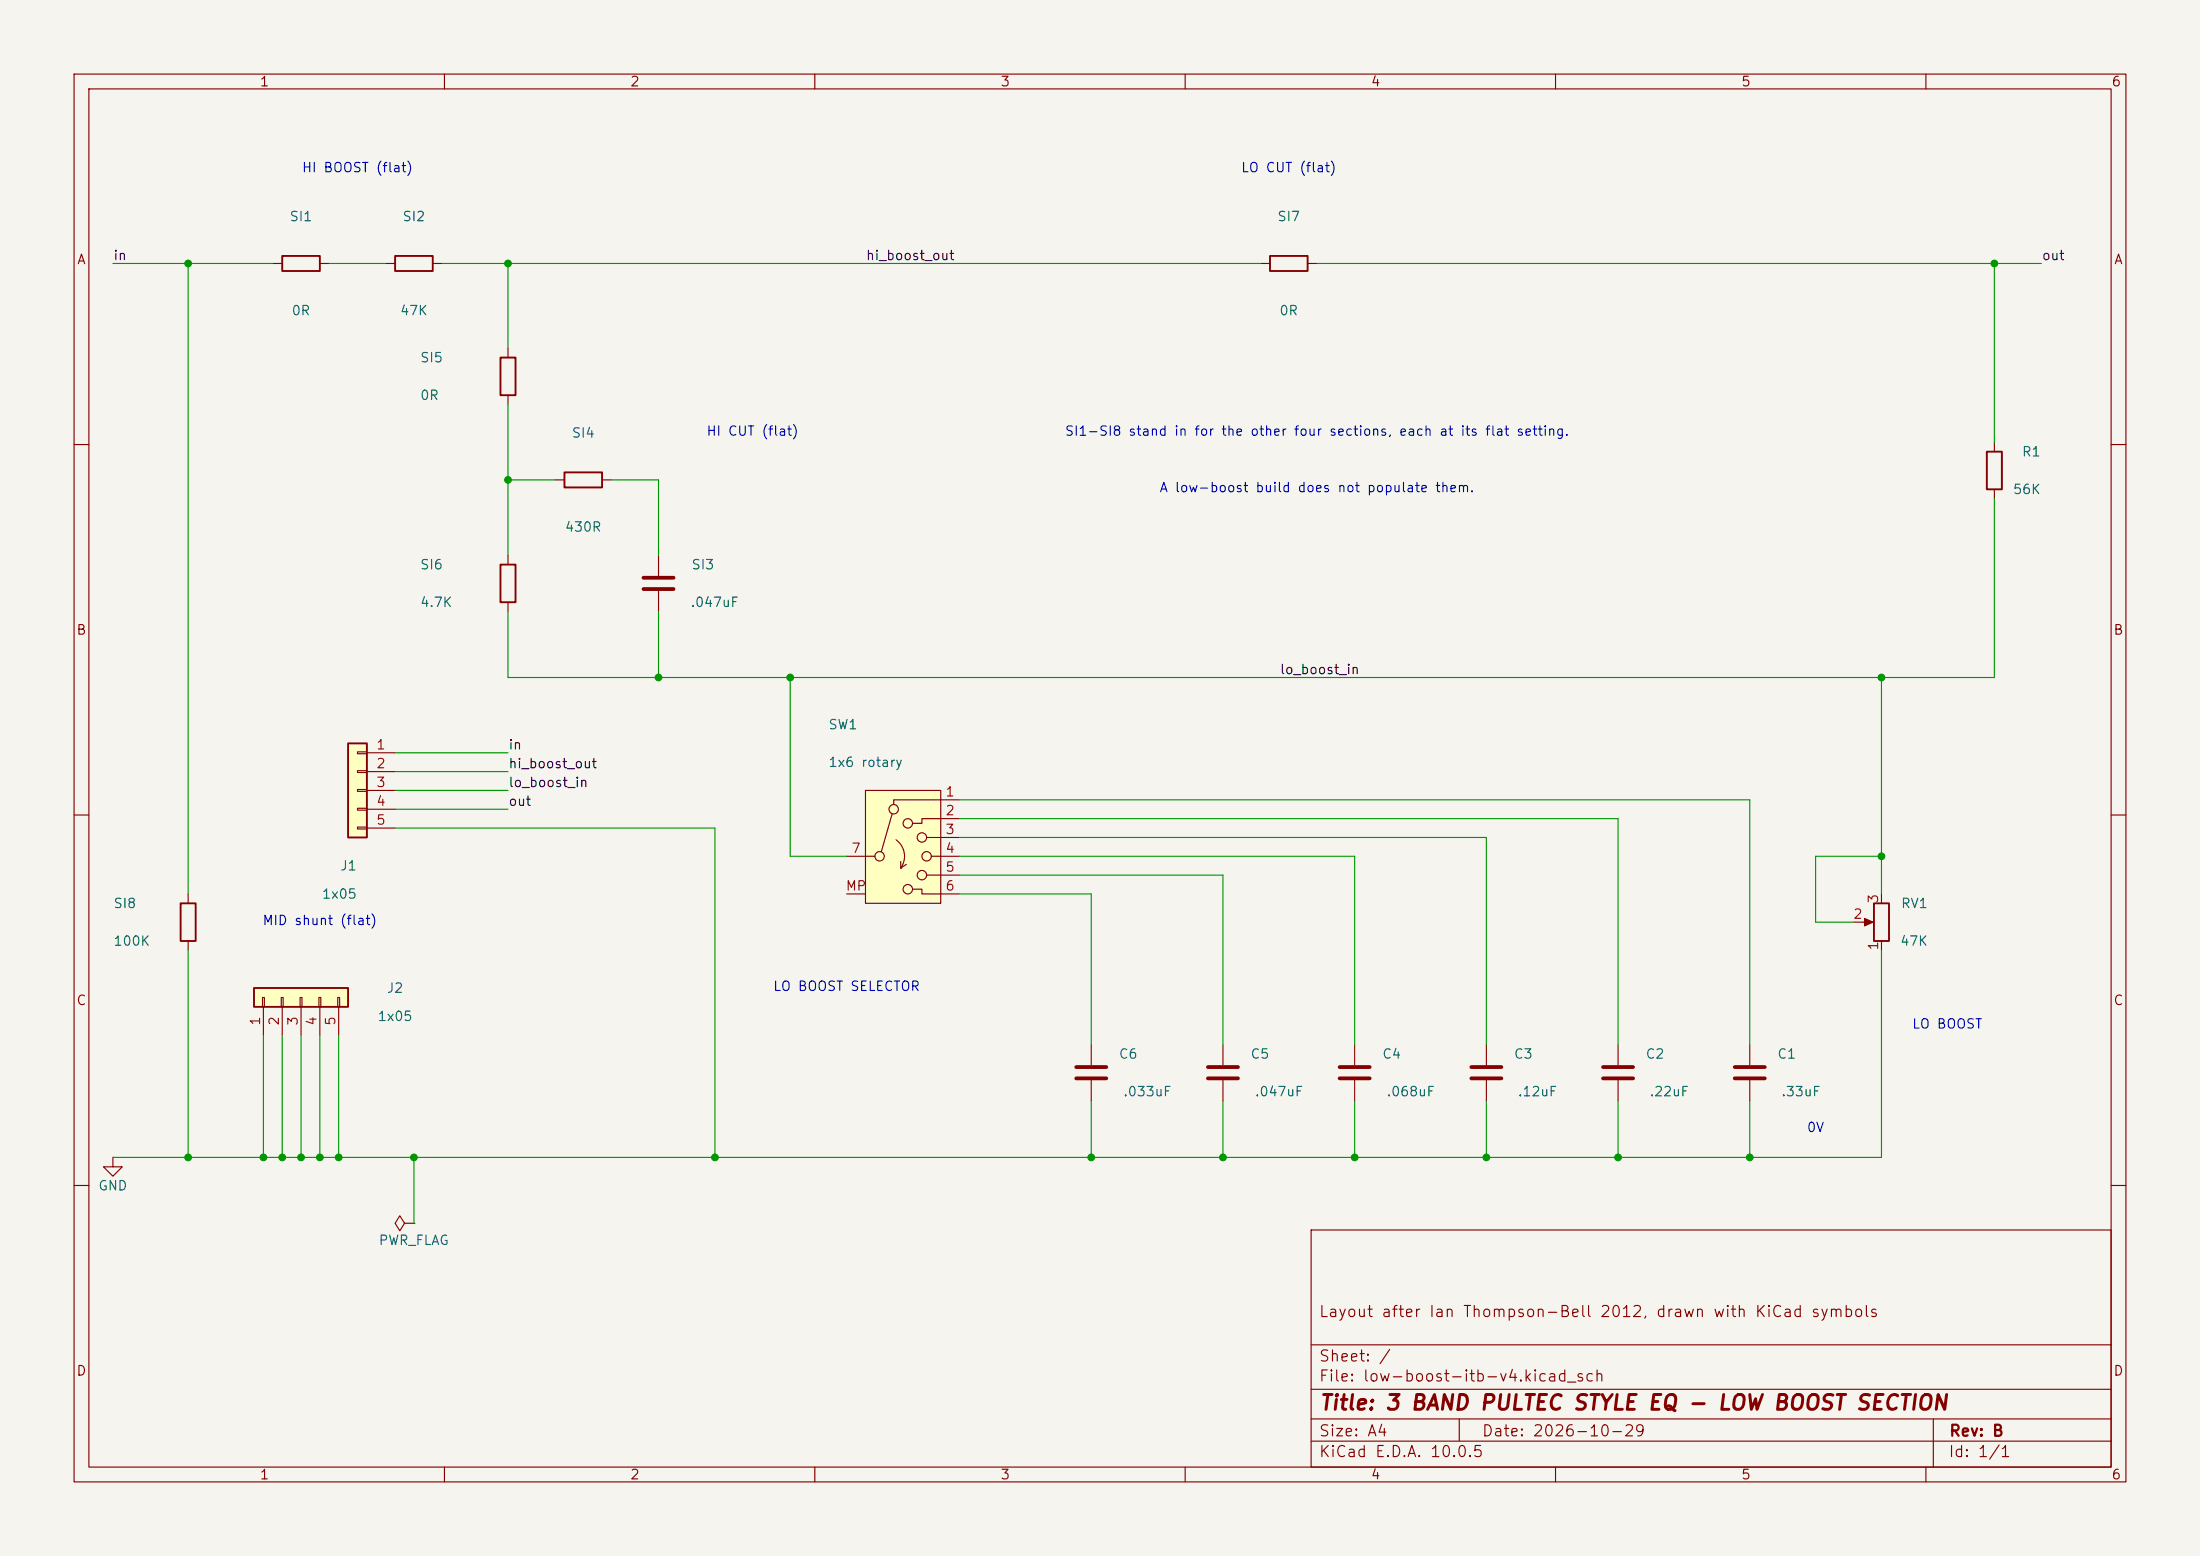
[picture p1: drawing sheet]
(kicad_sch
 (version 20231120)
 (generator "eeschema")
 (generator_version "8.0")
 (paper "A4")
 (title_block
  (title "3 BAND PULTEC STYLE EQ - LOW BOOST SECTION")
  (date "2026-10-29")
  (rev "B")
  (comment 1 "Layout after Ian Thompson-Bell 2012, drawn with KiCad symbols"))
 (lib_symbols
  (symbol "Device:R"
  (pin_numbers (hide yes))
  (pin_names
   (offset 0))
  (exclude_from_sim no)
  (in_bom yes)
  (on_board yes)
  (in_pos_files yes)
  (duplicate_pin_numbers_are_jumpers no)
  (property "Reference" "R" (at 2.032 0 90) (show_name no) (do_not_autoplace no) (effects (font (size 1.27 1.27))))
  (property "Value" "R" (at 0 0 90) (show_name no) (do_not_autoplace no) (effects (font (size 1.27 1.27))))
  (property "Footprint" "" (at -1.778 0 90) (show_name no) (do_not_autoplace no) (hide yes) (effects (font (size 1.27 1.27))))
  (property "Datasheet" "" (at 0 0 0) (show_name no) (do_not_autoplace no) (hide yes) (effects (font (size 1.27 1.27))))
  (property "Description" "Resistor" (at 0 0 0) (show_name no) (do_not_autoplace no) (hide yes) (effects (font (size 1.27 1.27))))
  (symbol "R_0_1"
   (rectangle (start -1.016 -2.54) (end 1.016 2.54) (stroke (width 0.254) (type default)) (fill (type none))))
  (symbol "R_1_1"
   (pin passive line (at 0 3.81 270) (length 1.27) (name "" (effects (font (size 1.27 1.27)))) (number "1" (effects (font (size 1.27 1.27)))))
   (pin passive line (at 0 -3.81 90) (length 1.27) (name "" (effects (font (size 1.27 1.27)))) (number "2" (effects (font (size 1.27 1.27))))))
  (embedded_fonts no))
  (symbol "Device:C"
  (pin_numbers (hide yes))
  (pin_names
   (offset 0.254))
  (exclude_from_sim no)
  (in_bom yes)
  (on_board yes)
  (in_pos_files yes)
  (duplicate_pin_numbers_are_jumpers no)
  (property "Reference" "C" (at 0.635 2.54 0) (show_name no) (do_not_autoplace no) (effects (font (size 1.27 1.27)) (justify left)))
  (property "Value" "C" (at 0.635 -2.54 0) (show_name no) (do_not_autoplace no) (effects (font (size 1.27 1.27)) (justify left)))
  (property "Footprint" "" (at 0.9652 -3.81 0) (show_name no) (do_not_autoplace no) (hide yes) (effects (font (size 1.27 1.27))))
  (property "Datasheet" "" (at 0 0 0) (show_name no) (do_not_autoplace no) (hide yes) (effects (font (size 1.27 1.27))))
  (property "Description" "Unpolarized capacitor" (at 0 0 0) (show_name no) (do_not_autoplace no) (hide yes) (effects (font (size 1.27 1.27))))
  (symbol "C_0_1"
   (polyline (pts (xy -2.032 0.762) (xy 2.032 0.762)) (stroke (width 0.508) (type default)) (fill (type none)))
   (polyline (pts (xy -2.032 -0.762) (xy 2.032 -0.762)) (stroke (width 0.508) (type default)) (fill (type none))))
  (symbol "C_1_1"
   (pin passive line (at 0 3.81 270) (length 2.794) (name "" (effects (font (size 1.27 1.27)))) (number "1" (effects (font (size 1.27 1.27)))))
   (pin passive line (at 0 -3.81 90) (length 2.794) (name "" (effects (font (size 1.27 1.27)))) (number "2" (effects (font (size 1.27 1.27))))))
  (embedded_fonts no))
  (symbol "Device:R_Potentiometer"
  (pin_names
   (offset 1.016) (hide yes))
  (exclude_from_sim no)
  (in_bom yes)
  (on_board yes)
  (in_pos_files yes)
  (duplicate_pin_numbers_are_jumpers no)
  (property "Reference" "RV" (at -4.445 0 90) (show_name no) (do_not_autoplace no) (effects (font (size 1.27 1.27))))
  (property "Value" "R_Potentiometer" (at -2.54 0 90) (show_name no) (do_not_autoplace no) (effects (font (size 1.27 1.27))))
  (property "Footprint" "" (at 0 0 0) (show_name no) (do_not_autoplace no) (hide yes) (effects (font (size 1.27 1.27))))
  (property "Datasheet" "" (at 0 0 0) (show_name no) (do_not_autoplace no) (hide yes) (effects (font (size 1.27 1.27))))
  (property "Description" "Potentiometer" (at 0 0 0) (show_name no) (do_not_autoplace no) (hide yes) (effects (font (size 1.27 1.27))))
  (property "Sim.Device" "R" (at 0 0 0) (show_name no) (do_not_autoplace no) (hide yes) (effects (font (size 1.27 1.27))))
  (property "Sim.Type" "POT" (at 0 0 0) (show_name no) (do_not_autoplace no) (hide yes) (effects (font (size 1.27 1.27))))
  (property "Sim.Pins" "1=r0 2=wiper 3=r1" (at 0 0 0) (show_name no) (do_not_autoplace no) (hide yes) (effects (font (size 1.27 1.27))))
  (symbol "R_Potentiometer_0_1"
   (rectangle (start 1.016 2.54) (end -1.016 -2.54) (stroke (width 0.254) (type default)) (fill (type none)))
   (polyline (pts (xy 1.143 0) (xy 2.286 0.508) (xy 2.286 -0.508) (xy 1.143 0)) (stroke (width 0) (type default)) (fill (type outline)))
   (polyline (pts (xy 2.54 0) (xy 1.524 0)) (stroke (width 0) (type default)) (fill (type none))))
  (symbol "R_Potentiometer_1_1"
   (pin passive line (at 0 3.81 270) (length 1.27) (name "1" (effects (font (size 1.27 1.27)))) (number "1" (effects (font (size 1.27 1.27)))))
   (pin passive line (at 3.81 0 180) (length 1.27) (name "2" (effects (font (size 1.27 1.27)))) (number "2" (effects (font (size 1.27 1.27)))))
   (pin passive line (at 0 -3.81 90) (length 1.27) (name "3" (effects (font (size 1.27 1.27)))) (number "3" (effects (font (size 1.27 1.27))))))
  (embedded_fonts no))
  (symbol "Switch:SW_Rotary_1x6_MP"
  (pin_names (hide yes))
  (exclude_from_sim no)
  (in_bom yes)
  (on_board yes)
  (in_pos_files yes)
  (duplicate_pin_numbers_are_jumpers no)
  (property "Reference" "SW" (at 0 10.16 0) (show_name no) (do_not_autoplace no) (effects (font (size 1.27 1.27))))
  (property "Value" "SW_Rotary_1x6_MP" (at 8.89 -7.62 0) (show_name no) (do_not_autoplace no) (effects (font (size 1.27 1.27))))
  (property "Footprint" "" (at 0 -10.16 0) (show_name no) (do_not_autoplace no) (hide yes) (effects (font (size 1.27 1.27))))
  (property "Datasheet" "" (at 0 -12.7 0) (show_name no) (do_not_autoplace no) (hide yes) (effects (font (size 1.27 1.27))))
  (property "Description" "Rotary switch 1x6, SP6T with mount point" (at 0 0 0) (show_name no) (do_not_autoplace no) (hide yes) (effects (font (size 1.27 1.27))))
  (symbol "SW_Rotary_1x6_MP_0_1"
   (polyline (pts (xy -5.08 0) (xy -3.81 0)) (stroke (width 0) (type default)) (fill (type none)))
   (circle (center -3.175 0) (radius 0.635) (stroke (width 0) (type default)) (fill (type none)))
   (polyline (pts (xy -2.9464 0.6096) (xy -1.4732 5.7404)) (stroke (width 0) (type default)) (fill (type none)))
   (arc (start -0.9526 2.2225) (mid 0.154 0.449) (end -0.3176 -1.5875) (stroke (width 0) (type default)) (fill (type none)))
   (circle (center -1.27 6.35) (radius 0.635) (stroke (width 0) (type default)) (fill (type none)))
   (polyline (pts (xy -0.3176 -1.5875) (xy -0.3176 -0.6985)) (stroke (width 0) (type default)) (fill (type none)))
   (polyline (pts (xy -0.3176 -1.5875) (xy -0.3176 -1.5875)) (stroke (width 0) (type default)) (fill (type none)))
   (polyline (pts (xy -0.3176 -1.5875) (xy 0.4444 -1.0795)) (stroke (width 0) (type default)) (fill (type none)))
   (circle (center 0.635 4.445) (radius 0.635) (stroke (width 0) (type default)) (fill (type none)))
   (circle (center 0.635 -4.445) (radius 0.635) (stroke (width 0) (type default)) (fill (type none)))
   (circle (center 2.54 2.54) (radius 0.635) (stroke (width 0) (type default)) (fill (type none)))
   (circle (center 2.54 -2.54) (radius 0.635) (stroke (width 0) (type default)) (fill (type none)))
   (circle (center 3.175 0) (radius 0.635) (stroke (width 0) (type default)) (fill (type none)))
   (polyline (pts (xy 5.08 7.62) (xy -1.27 7.62) (xy -1.27 7.62) (xy -1.27 6.985)) (stroke (width 0) (type default)) (fill (type none)))
   (polyline (pts (xy 5.08 5.08) (xy 2.54 5.08) (xy 2.54 4.445) (xy 1.27 4.445)) (stroke (width 0) (type default)) (fill (type none)))
   (polyline (pts (xy 5.08 2.54) (xy 3.175 2.54)) (stroke (width 0) (type default)) (fill (type none)))
   (polyline (pts (xy 5.08 0) (xy 3.81 0)) (stroke (width 0) (type default)) (fill (type none)))
   (polyline (pts (xy 5.08 -2.54) (xy 3.175 -2.54)) (stroke (width 0) (type default)) (fill (type none)))
   (polyline (pts (xy 5.08 -5.08) (xy 2.54 -5.08) (xy 2.54 -4.445) (xy 1.27 -4.445)) (stroke (width 0) (type default)) (fill (type none))))
  (symbol "SW_Rotary_1x6_MP_1_1"
   (polyline (pts (xy -5.08 8.89) (xy 5.08 8.89) (xy 5.08 -6.35) (xy -5.08 -6.35) (xy -5.08 8.89) (xy -5.08 8.89)) (stroke (width 0) (type default)) (fill (type background)))
   (pin passive line (at 7.62 7.62 180) (length 2.54) (name "" (effects (font (size 1.27 1.27)))) (number "1" (effects (font (size 1.27 1.27)))))
   (pin passive line (at 7.62 5.08 180) (length 2.54) (name "" (effects (font (size 1.27 1.27)))) (number "2" (effects (font (size 1.27 1.27)))))
   (pin passive line (at 7.62 2.54 180) (length 2.54) (name "" (effects (font (size 1.27 1.27)))) (number "3" (effects (font (size 1.27 1.27)))))
   (pin passive line (at 7.62 0 180) (length 2.54) (name "" (effects (font (size 1.27 1.27)))) (number "4" (effects (font (size 1.27 1.27)))))
   (pin passive line (at 7.62 -2.54 180) (length 2.54) (name "" (effects (font (size 1.27 1.27)))) (number "5" (effects (font (size 1.27 1.27)))))
   (pin passive line (at 7.62 -5.08 180) (length 2.54) (name "" (effects (font (size 1.27 1.27)))) (number "6" (effects (font (size 1.27 1.27)))))
   (pin passive line (at -7.62 0 0) (length 2.54) (name "" (effects (font (size 1.27 1.27)))) (number "7" (effects (font (size 1.27 1.27)))))
   (pin passive line (at -7.62 -5.08 0) (length 2.54) (name "" (effects (font (size 1.27 1.27)))) (number "MP" (effects (font (size 1.27 1.27))))))
  (embedded_fonts no))
  (symbol "Connector_Generic:Conn_01x05"
  (pin_names
   (offset 1.016) (hide yes))
  (exclude_from_sim no)
  (in_bom yes)
  (on_board yes)
  (in_pos_files yes)
  (duplicate_pin_numbers_are_jumpers no)
  (property "Reference" "J" (at 0 7.62 0) (show_name no) (do_not_autoplace no) (effects (font (size 1.27 1.27))))
  (property "Value" "Conn_01x05" (at 0 -7.62 0) (show_name no) (do_not_autoplace no) (effects (font (size 1.27 1.27))))
  (property "Footprint" "" (at 0 0 0) (show_name no) (do_not_autoplace no) (hide yes) (effects (font (size 1.27 1.27))))
  (property "Datasheet" "" (at 0 0 0) (show_name no) (do_not_autoplace no) (hide yes) (effects (font (size 1.27 1.27))))
  (property "Description" "Generic connector, single row, 01x05, script generated (kicad-library-utils/schlib/autogen/connector/)" (at 0 0 0) (show_name no) (do_not_autoplace no) (hide yes) (effects (font (size 1.27 1.27))))
  (symbol "Conn_01x05_1_1"
   (rectangle (start -1.27 6.35) (end 1.27 -6.35) (stroke (width 0.254) (type default)) (fill (type background)))
   (rectangle (start -1.27 5.207) (end 0 4.953) (stroke (width 0.1524) (type default)) (fill (type none)))
   (rectangle (start -1.27 2.667) (end 0 2.413) (stroke (width 0.1524) (type default)) (fill (type none)))
   (rectangle (start -1.27 0.127) (end 0 -0.127) (stroke (width 0.1524) (type default)) (fill (type none)))
   (rectangle (start -1.27 -2.413) (end 0 -2.667) (stroke (width 0.1524) (type default)) (fill (type none)))
   (rectangle (start -1.27 -4.953) (end 0 -5.207) (stroke (width 0.1524) (type default)) (fill (type none)))
   (pin passive line (at -5.08 5.08 0) (length 3.81) (name "Pin_1" (effects (font (size 1.27 1.27)))) (number "1" (effects (font (size 1.27 1.27)))))
   (pin passive line (at -5.08 2.54 0) (length 3.81) (name "Pin_2" (effects (font (size 1.27 1.27)))) (number "2" (effects (font (size 1.27 1.27)))))
   (pin passive line (at -5.08 0 0) (length 3.81) (name "Pin_3" (effects (font (size 1.27 1.27)))) (number "3" (effects (font (size 1.27 1.27)))))
   (pin passive line (at -5.08 -2.54 0) (length 3.81) (name "Pin_4" (effects (font (size 1.27 1.27)))) (number "4" (effects (font (size 1.27 1.27)))))
   (pin passive line (at -5.08 -5.08 0) (length 3.81) (name "Pin_5" (effects (font (size 1.27 1.27)))) (number "5" (effects (font (size 1.27 1.27))))))
  (embedded_fonts no))
  (symbol "power:GND"
  (power global)
  (pin_numbers (hide yes))
  (pin_names
   (offset 0) (hide yes))
  (exclude_from_sim no)
  (in_bom yes)
  (on_board yes)
  (in_pos_files yes)
  (duplicate_pin_numbers_are_jumpers no)
  (property "Reference" "#PWR" (at 0 -6.35 0) (show_name no) (do_not_autoplace no) (hide yes) (effects (font (size 1.27 1.27))))
  (property "Value" "GND" (at 0 -3.81 0) (show_name no) (do_not_autoplace no) (effects (font (size 1.27 1.27))))
  (property "Footprint" "" (at 0 0 0) (show_name no) (do_not_autoplace no) (hide yes) (effects (font (size 1.27 1.27))))
  (property "Datasheet" "" (at 0 0 0) (show_name no) (do_not_autoplace no) (hide yes) (effects (font (size 1.27 1.27))))
  (property "Description" "Power symbol creates a global label with name \"GND\" , ground" (at 0 0 0) (show_name no) (do_not_autoplace no) (hide yes) (effects (font (size 1.27 1.27))))
  (symbol "GND_0_1"
   (polyline (pts (xy 0 0) (xy 0 -1.27) (xy 1.27 -1.27) (xy 0 -2.54) (xy -1.27 -1.27) (xy 0 -1.27)) (stroke (width 0) (type default)) (fill (type none))))
  (symbol "GND_1_1"
   (pin power_in line (at 0 0 270) (length 0) (name "" (effects (font (size 1.27 1.27)))) (number "1" (effects (font (size 1.27 1.27))))))
  (embedded_fonts no))
  (symbol "power:PWR_FLAG"
  (power global)
  (pin_numbers (hide yes))
  (pin_names
   (offset 0) (hide yes))
  (exclude_from_sim no)
  (in_bom yes)
  (on_board yes)
  (in_pos_files yes)
  (duplicate_pin_numbers_are_jumpers no)
  (property "Reference" "#FLG" (at 0 1.905 0) (show_name no) (do_not_autoplace no) (hide yes) (effects (font (size 1.27 1.27))))
  (property "Value" "PWR_FLAG" (at 0 3.81 0) (show_name no) (do_not_autoplace no) (effects (font (size 1.27 1.27))))
  (property "Footprint" "" (at 0 0 0) (show_name no) (do_not_autoplace no) (hide yes) (effects (font (size 1.27 1.27))))
  (property "Datasheet" "" (at 0 0 0) (show_name no) (do_not_autoplace no) (hide yes) (effects (font (size 1.27 1.27))))
  (property "Description" "Special symbol for telling ERC where power comes from" (at 0 0 0) (show_name no) (do_not_autoplace no) (hide yes) (effects (font (size 1.27 1.27))))
  (symbol "PWR_FLAG_0_0"
   (pin power_out line (at 0 0 90) (length 0) (name "" (effects (font (size 1.27 1.27)))) (number "1" (effects (font (size 1.27 1.27))))))
  (symbol "PWR_FLAG_0_1"
   (polyline (pts (xy 0 0) (xy 0 1.27) (xy -1.016 1.905) (xy 0 2.54) (xy 1.016 1.905) (xy 0 1.27)) (stroke (width 0) (type default)) (fill (type none))))
  (embedded_fonts no)))
 (sheet_instances
  (path ""
   (page "1")))
 (symbol (lib_id "Device:R") (at 25.4 124.46 0) (unit 1) (pin "1") (pin "2") (property "Reference" "SI8" (at 15.24 121.92 0) (effects (font (size 1.27 1.27)) (justify left)))
 (property "Value" "100K" (at 15.24 127.0 0) (effects (font (size 1.27 1.27)) (justify left))))
 (symbol (lib_id "Device:R") (at 40.64 35.56 90) (unit 1) (pin "1") (pin "2") (property "Reference" "SI1" (at 40.64 29.21 270) (effects (font (size 1.27 1.27))))
 (property "Value" "0R" (at 40.64 41.91 270) (effects (font (size 1.27 1.27)))))
 (symbol (lib_id "Device:R") (at 55.88 35.56 90) (unit 1) (pin "1") (pin "2") (property "Reference" "SI2" (at 55.88 29.21 270) (effects (font (size 1.27 1.27))))
 (property "Value" "47K" (at 55.88 41.91 270) (effects (font (size 1.27 1.27)))))
 (symbol (lib_id "Device:R") (at 68.58 50.8 0) (unit 1) (pin "1") (pin "2") (property "Reference" "SI5" (at 56.642 48.26 0) (effects (font (size 1.27 1.27)) (justify left)))
 (property "Value" "0R" (at 56.642 53.34 0) (effects (font (size 1.27 1.27)) (justify left))))
 (symbol (lib_id "Device:R") (at 68.58 78.74 0) (unit 1) (pin "1") (pin "2") (property "Reference" "SI6" (at 56.642 76.2 0) (effects (font (size 1.27 1.27)) (justify left)))
 (property "Value" "4.7K" (at 56.642 81.28 0) (effects (font (size 1.27 1.27)) (justify left))))
 (symbol (lib_id "Device:R") (at 78.74 64.77 90) (unit 1) (pin "1") (pin "2") (property "Reference" "SI4" (at 78.74 58.42 270) (effects (font (size 1.27 1.27))))
 (property "Value" "430R" (at 78.74 71.12 270) (effects (font (size 1.27 1.27)))))
 (symbol (lib_id "Device:C") (at 88.9 78.74 180) (unit 1) (pin "1") (pin "2") (property "Reference" "SI3" (at 96.52 76.2 0) (effects (font (size 1.27 1.27)) (justify left)))
 (property "Value" ".047uF" (at 99.822 81.28 0) (effects (font (size 1.27 1.27)) (justify left))))
 (symbol (lib_id "Device:R") (at 173.99 35.56 90) (unit 1) (pin "1") (pin "2") (property "Reference" "SI7" (at 173.99 29.21 270) (effects (font (size 1.27 1.27))))
 (property "Value" "0R" (at 173.99 41.91 270) (effects (font (size 1.27 1.27)))))
 (symbol (lib_id "Device:R") (at 269.24 63.5 180) (unit 1) (pin "1") (pin "2") (property "Reference" "R1" (at 275.59 60.96 0) (effects (font (size 1.27 1.27)) (justify left)))
 (property "Value" "56K" (at 275.59 66.04 0) (effects (font (size 1.27 1.27)) (justify left))))
 (symbol (lib_id "Device:R_Potentiometer") (at 254 124.46 180) (unit 1) (pin "1") (pin "2") (pin "3") (property "Reference" "RV1" (at 260.35 121.92 0) (effects (font (size 1.27 1.27)) (justify left)))
 (property "Value" "47K" (at 260.35 127.0 0) (effects (font (size 1.27 1.27)) (justify left))))
 (symbol (lib_id "Switch:SW_Rotary_1x6_MP") (at 121.92 115.57 0) (unit 1) (pin "1") (pin "2") (pin "3") (pin "4") (pin "5") (pin "6") (pin "7") (pin "MP") (property "Reference" "SW1" (at 111.76 97.79 0) (effects (font (size 1.27 1.27)) (justify left)))
 (property "Value" "1x6 rotary" (at 111.76 102.87 0) (effects (font (size 1.27 1.27)) (justify left))))
 (symbol (lib_id "Device:C") (at 147.32 144.78 180) (unit 1) (pin "1") (pin "2") (property "Reference" "C6" (at 153.67 142.24 0) (effects (font (size 1.27 1.27)) (justify left)))
 (property "Value" ".033uF" (at 158.242 147.32 0) (effects (font (size 1.27 1.27)) (justify left))))
 (symbol (lib_id "Device:C") (at 165.1 144.78 180) (unit 1) (pin "1") (pin "2") (property "Reference" "C5" (at 171.45 142.24 0) (effects (font (size 1.27 1.27)) (justify left)))
 (property "Value" ".047uF" (at 176.022 147.32 0) (effects (font (size 1.27 1.27)) (justify left))))
 (symbol (lib_id "Device:C") (at 182.88 144.78 180) (unit 1) (pin "1") (pin "2") (property "Reference" "C4" (at 189.23 142.24 0) (effects (font (size 1.27 1.27)) (justify left)))
 (property "Value" ".068uF" (at 193.802 147.32 0) (effects (font (size 1.27 1.27)) (justify left))))
 (symbol (lib_id "Device:C") (at 200.66 144.78 180) (unit 1) (pin "1") (pin "2") (property "Reference" "C3" (at 207.01 142.24 0) (effects (font (size 1.27 1.27)) (justify left)))
 (property "Value" ".12uF" (at 210.312 147.32 0) (effects (font (size 1.27 1.27)) (justify left))))
 (symbol (lib_id "Device:C") (at 218.44 144.78 180) (unit 1) (pin "1") (pin "2") (property "Reference" "C2" (at 224.79 142.24 0) (effects (font (size 1.27 1.27)) (justify left)))
 (property "Value" ".22uF" (at 228.092 147.32 0) (effects (font (size 1.27 1.27)) (justify left))))
 (symbol (lib_id "Device:C") (at 236.22 144.78 180) (unit 1) (pin "1") (pin "2") (property "Reference" "C1" (at 242.57 142.24 0) (effects (font (size 1.27 1.27)) (justify left)))
 (property "Value" ".33uF" (at 245.872 147.32 0) (effects (font (size 1.27 1.27)) (justify left))))
 (symbol (lib_id "Connector_Generic:Conn_01x05") (at 48.26 106.68 0) (mirror y) (unit 1) (pin "1") (pin "2") (pin "3") (pin "4") (pin "5") (property "Reference" "J1" (at 48.26 116.84 0) (effects (font (size 1.27 1.27)) (justify left)))
 (property "Value" "1x05" (at 48.26 120.65 0) (effects (font (size 1.27 1.27)) (justify left))))
 (symbol (lib_id "Connector_Generic:Conn_01x05") (at 40.64 134.62 90) (unit 1) (pin "1") (pin "2") (pin "3") (pin "4") (pin "5") (property "Reference" "J2" (at 53.34 133.35 270) (effects (font (size 1.27 1.27))))
 (property "Value" "1x05" (at 53.34 137.16 270) (effects (font (size 1.27 1.27)))))
 (wire (pts (xy 15.24 35.56) (xy 36.83 35.56)) (stroke (width 0) (type default)))
 (wire (pts (xy 44.45 35.56) (xy 52.07 35.56)) (stroke (width 0) (type default)))
 (wire (pts (xy 59.69 35.56) (xy 170.18 35.56)) (stroke (width 0) (type default)))
 (wire (pts (xy 177.8 35.56) (xy 275.59 35.56)) (stroke (width 0) (type default)))
 (wire (pts (xy 25.4 35.56) (xy 25.4 120.65)) (stroke (width 0) (type default)))
 (wire (pts (xy 25.4 128.27) (xy 25.4 156.21)) (stroke (width 0) (type default)))
 (wire (pts (xy 68.58 35.56) (xy 68.58 46.99)) (stroke (width 0) (type default)))
 (wire (pts (xy 68.58 54.61) (xy 68.58 74.93)) (stroke (width 0) (type default)))
 (wire (pts (xy 68.58 64.77) (xy 74.93 64.77)) (stroke (width 0) (type default)))
 (wire (pts (xy 82.55 64.77) (xy 88.9 64.77)) (stroke (width 0) (type default)))
 (wire (pts (xy 88.9 64.77) (xy 88.9 74.93)) (stroke (width 0) (type default)))
 (wire (pts (xy 68.58 82.55) (xy 68.58 91.44)) (stroke (width 0) (type default)))
 (wire (pts (xy 88.9 82.55) (xy 88.9 91.44)) (stroke (width 0) (type default)))
 (wire (pts (xy 68.58 91.44) (xy 269.24 91.44)) (stroke (width 0) (type default)))
 (wire (pts (xy 269.24 35.56) (xy 269.24 59.69)) (stroke (width 0) (type default)))
 (wire (pts (xy 269.24 67.31) (xy 269.24 91.44)) (stroke (width 0) (type default)))
 (wire (pts (xy 254 91.44) (xy 254 120.65)) (stroke (width 0) (type default)))
 (wire (pts (xy 254 128.27) (xy 254 156.21)) (stroke (width 0) (type default)))
 (wire (pts (xy 250.19 124.46) (xy 245.11 124.46)) (stroke (width 0) (type default)))
 (wire (pts (xy 245.11 124.46) (xy 245.11 115.57)) (stroke (width 0) (type default)))
 (wire (pts (xy 245.11 115.57) (xy 254 115.57)) (stroke (width 0) (type default)))
 (wire (pts (xy 114.3 115.57) (xy 106.68 115.57)) (stroke (width 0) (type default)))
 (wire (pts (xy 106.68 115.57) (xy 106.68 91.44)) (stroke (width 0) (type default)))
 (wire (pts (xy 129.54 120.65) (xy 147.32 120.65)) (stroke (width 0) (type default)))
 (wire (pts (xy 147.32 120.65) (xy 147.32 140.97)) (stroke (width 0) (type default)))
 (wire (pts (xy 129.54 118.11) (xy 165.1 118.11)) (stroke (width 0) (type default)))
 (wire (pts (xy 165.1 118.11) (xy 165.1 140.97)) (stroke (width 0) (type default)))
 (wire (pts (xy 129.54 115.57) (xy 182.88 115.57)) (stroke (width 0) (type default)))
 (wire (pts (xy 182.88 115.57) (xy 182.88 140.97)) (stroke (width 0) (type default)))
 (wire (pts (xy 129.54 113.03) (xy 200.66 113.03)) (stroke (width 0) (type default)))
 (wire (pts (xy 200.66 113.03) (xy 200.66 140.97)) (stroke (width 0) (type default)))
 (wire (pts (xy 129.54 110.49) (xy 218.44 110.49)) (stroke (width 0) (type default)))
 (wire (pts (xy 218.44 110.49) (xy 218.44 140.97)) (stroke (width 0) (type default)))
 (wire (pts (xy 129.54 107.95) (xy 236.22 107.95)) (stroke (width 0) (type default)))
 (wire (pts (xy 236.22 107.95) (xy 236.22 140.97)) (stroke (width 0) (type default)))
 (wire (pts (xy 147.32 148.59) (xy 147.32 156.21)) (stroke (width 0) (type default)))
 (wire (pts (xy 165.1 148.59) (xy 165.1 156.21)) (stroke (width 0) (type default)))
 (wire (pts (xy 182.88 148.59) (xy 182.88 156.21)) (stroke (width 0) (type default)))
 (wire (pts (xy 200.66 148.59) (xy 200.66 156.21)) (stroke (width 0) (type default)))
 (wire (pts (xy 218.44 148.59) (xy 218.44 156.21)) (stroke (width 0) (type default)))
 (wire (pts (xy 236.22 148.59) (xy 236.22 156.21)) (stroke (width 0) (type default)))
 (wire (pts (xy 15.24 156.21) (xy 254 156.21)) (stroke (width 0) (type default)))
 (wire (pts (xy 55.88 156.21) (xy 55.88 165.1)) (stroke (width 0) (type default)))
 (wire (pts (xy 53.34 101.6) (xy 68.58 101.6)) (stroke (width 0) (type default)))
 (wire (pts (xy 53.34 104.14) (xy 68.58 104.14)) (stroke (width 0) (type default)))
 (wire (pts (xy 53.34 106.68) (xy 68.58 106.68)) (stroke (width 0) (type default)))
 (wire (pts (xy 53.34 109.22) (xy 68.58 109.22)) (stroke (width 0) (type default)))
 (wire (pts (xy 53.34 111.76) (xy 96.52 111.76)) (stroke (width 0) (type default)))
 (wire (pts (xy 96.52 111.76) (xy 96.52 156.21)) (stroke (width 0) (type default)))
 (wire (pts (xy 35.56 139.7) (xy 35.56 156.21)) (stroke (width 0) (type default)))
 (wire (pts (xy 38.1 139.7) (xy 38.1 156.21)) (stroke (width 0) (type default)))
 (wire (pts (xy 40.64 139.7) (xy 40.64 156.21)) (stroke (width 0) (type default)))
 (wire (pts (xy 43.18 139.7) (xy 43.18 156.21)) (stroke (width 0) (type default)))
 (wire (pts (xy 45.72 139.7) (xy 45.72 156.21)) (stroke (width 0) (type default)))
 (junction (at 25.4 35.56) (diameter 0) (color 0 0 0 0))
 (junction (at 68.58 35.56) (diameter 0) (color 0 0 0 0))
 (junction (at 269.24 35.56) (diameter 0) (color 0 0 0 0))
 (junction (at 68.58 64.77) (diameter 0) (color 0 0 0 0))
 (junction (at 88.9 91.44) (diameter 0) (color 0 0 0 0))
 (junction (at 106.68 91.44) (diameter 0) (color 0 0 0 0))
 (junction (at 254 91.44) (diameter 0) (color 0 0 0 0))
 (junction (at 254 115.57) (diameter 0) (color 0 0 0 0))
 (junction (at 25.4 156.21) (diameter 0) (color 0 0 0 0))
 (junction (at 35.56 156.21) (diameter 0) (color 0 0 0 0))
 (junction (at 38.1 156.21) (diameter 0) (color 0 0 0 0))
 (junction (at 40.64 156.21) (diameter 0) (color 0 0 0 0))
 (junction (at 43.18 156.21) (diameter 0) (color 0 0 0 0))
 (junction (at 45.72 156.21) (diameter 0) (color 0 0 0 0))
 (junction (at 55.88 156.21) (diameter 0) (color 0 0 0 0))
 (junction (at 96.52 156.21) (diameter 0) (color 0 0 0 0))
 (junction (at 147.32 156.21) (diameter 0) (color 0 0 0 0))
 (junction (at 165.1 156.21) (diameter 0) (color 0 0 0 0))
 (junction (at 182.88 156.21) (diameter 0) (color 0 0 0 0))
 (junction (at 200.66 156.21) (diameter 0) (color 0 0 0 0))
 (junction (at 218.44 156.21) (diameter 0) (color 0 0 0 0))
 (junction (at 236.22 156.21) (diameter 0) (color 0 0 0 0))
 (symbol (lib_id "power:GND") (at 15.24 156.21 0) (unit 1) (pin "1") (property "Reference" "#PWR01" (at 15.24 160.02 0) (effects (font (size 1.27 1.27)) (hide yes)))
 (property "Value" "GND" (at 15.24 160.02 0) (effects (font (size 1.27 1.27)))))
 (symbol (lib_id "power:PWR_FLAG") (at 55.88 165.1 90) (unit 1) (pin "1") (property "Reference" "#PWR02" (at 55.88 167.386 90) (effects (font (size 1.27 1.27)) (hide yes)))
 (property "Value" "PWR_FLAG" (at 55.88 167.386 90) (effects (font (size 1.27 1.27)))))
 (label "in" (at 15.24 35.56 0) (effects (font (size 1.27 1.27)) (justify left bottom)))
 (label "hi_boost_out" (at 116.84 35.56 0) (effects (font (size 1.27 1.27)) (justify left bottom)))
 (label "out" (at 275.59 35.56 0) (effects (font (size 1.27 1.27)) (justify left bottom)))
 (label "lo_boost_in" (at 172.72 91.44 0) (effects (font (size 1.27 1.27)) (justify left bottom)))
 (label "in" (at 68.58 101.6 0) (effects (font (size 1.27 1.27)) (justify left bottom)))
 (label "hi_boost_out" (at 68.58 104.14 0) (effects (font (size 1.27 1.27)) (justify left bottom)))
 (label "lo_boost_in" (at 68.58 106.68 0) (effects (font (size 1.27 1.27)) (justify left bottom)))
 (label "out" (at 68.58 109.22 0) (effects (font (size 1.27 1.27)) (justify left bottom)))
 (text "HI BOOST (flat)" (at 48.26 22.86 0) (effects (font (size 1.27 1.27))))
 (text "HI CUT (flat)" (at 101.6 58.42 0) (effects (font (size 1.27 1.27))))
 (text "LO CUT (flat)" (at 173.99 22.86 0) (effects (font (size 1.27 1.27))))
 (text "MID shunt (flat)" (at 43.18 124.46 0) (effects (font (size 1.27 1.27))))
 (text "LO BOOST" (at 262.89 138.43 0) (effects (font (size 1.27 1.27))))
 (text "LO BOOST SELECTOR" (at 114.3 133.35 0) (effects (font (size 1.27 1.27))))
 (text "0V" (at 245.11 152.4 0) (effects (font (size 1.27 1.27))))
 (text "SI1-SI8 stand in for the other four sections, each at its flat setting." (at 177.8 58.42 0) (effects (font (size 1.27 1.27))))
 (text "A low-boost build does not populate them." (at 177.8 66.04 0) (effects (font (size 1.27 1.27)))))
